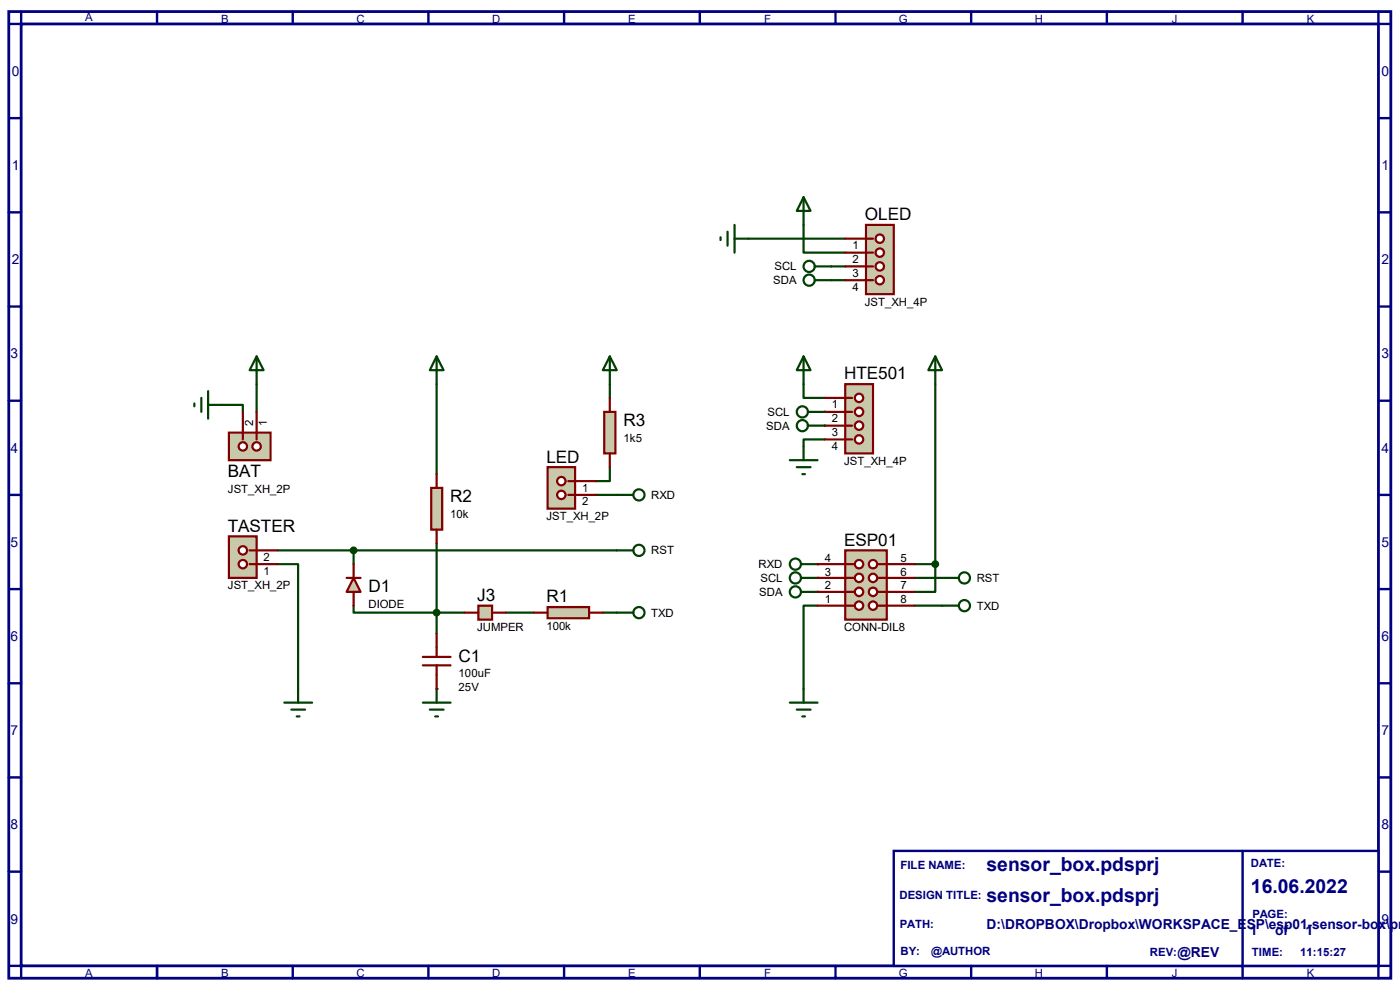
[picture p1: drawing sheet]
<svg xmlns="http://www.w3.org/2000/svg" width="297mm" height="210mm" viewBox="0 0 297 210" stroke-linecap="round" stroke-linejoin="round" font-family="sans-serif">
<path d="M1.9 2.5h293.2v205h-293.2zM4.5 5.1h287.9v199.8h-287.9z" fill="none" stroke="#000080" stroke-width=".59"/>
<path d="M4.5 2.5v2.6h-2.6M33.3 2.5v2.6" fill="none" stroke="#000080" stroke-width=".51"/>
<path d="M189.6 180.5h102.8v24.4h-102.8z" fill="#fff" stroke="#000080" stroke-width=".51"/>
<g fill="none" stroke="#000080" stroke-width=".51">
<path d="M62.1 2.5v2.6M90.9 2.5v2.6M119.7 2.5v2.6M148.5 2.5v2.6M177.2 2.5v2.6M206 2.5v2.6M234.8 2.5v2.6M263.6 2.5v2.6M292.4 2.5v2.6h2.7M1.9 25.1h2.6M292.4 25.1h2.7M1.9 45h2.6"/>
<path d="M292.4 45h2.7M1.9 65h2.6M292.4 65h2.7M1.9 85h2.6M292.4 85h2.7M1.9 105h2.6M292.4 105h2.7M1.9 125h2.6M292.4 125h2.7M1.9 144.9h2.6M292.4 144.9h2.7M1.9 164.9h2.6"/>
<path d="M292.4 164.9h2.7M1.9 184.9h2.6M263.6 180.5v27M292.4 184.9h2.7M1.9 204.9h2.6v2.6M33.3 204.9v2.6M62.1 204.9v2.6M90.9 204.9v2.6M119.7 204.9v2.6M148.5 204.9v2.6M177.2 204.9v2.6M206 204.9v2.6"/>
<path d="M234.8 204.9v2.6M295.1 204.9h-2.7v2.6"/>
</g>
<g fill="#004000">
<circle cx="173.4" cy="125.6" r=".23"/>
<circle cx="173.4" cy="122.6" r=".23"/>
<circle cx="173.4" cy="119.7" r=".23"/>
</g>
<g fill="none" stroke="#004000" stroke-width=".47">
<path d="M92.6 81.5v19.1M129.4 81.5v2.9M198.4 81.5v38.2M58.8 119.7h4.4v26.4M58.8 116.8h72.1M75 116.8v2.9M92.6 115.3v19.1M194 119.7h4.4M198.4 119.7v5.9h-4.4M75 128.5v1.5h17.6M127.9 130h3M173.4 128.5h-2.9v17.6"/>
<path d="M194 128.5h5.9M194 122.6h5.9"/>
</g>
<circle cx="92.6" cy="146.1" r=".23" fill="#004000"/>
<path d="M47.1 85.9h4.4v1.5M54.4 81.5v5.9M129.4 99.1v3h-3M170.5 81.5v2.9h4.4M174.9 93.2h-4.4v1.5M126.4 105h4.5" fill="none" stroke="#004000" stroke-width=".47"/>
<g fill="#004000">
<circle cx="174.9" cy="87.4" r=".23"/>
<circle cx="174.9" cy="90.3" r=".23"/>
</g>
<g fill="none" stroke="#004000" stroke-width=".47">
<path d="M158.7 50.6h20.6M170.5 47.7v5.9h8.8M176.4 56.5h2.9M176.4 59.4h2.9M169.9 119.7h3.5M92.6 130h5.9M107.3 130h5.9M169.9 122.6h3.5M169.9 125.6h3.5M199.9 122.6h3.5M199.9 128.5h3.5"/>
<circle cx="168.7" cy="119.7" r="1.19"/>
<circle cx="168.7" cy="122.6" r="1.19"/>
<circle cx="168.7" cy="125.6" r="1.19"/>
<circle cx="204.6" cy="128.5" r="1.19"/>
<circle cx="204.6" cy="122.6" r="1.19"/>
</g>
<path d="M179.3 116.8h8.8v14.6h-8.8z" fill="#c8c8aa" stroke="#800000" stroke-width=".47"/>
<path d="M179.3 128.5h2.1" fill="none" stroke="#800000" stroke-width=".47"/>
<circle cx="182.2" cy="128.5" r=".89" fill="#fff" stroke="#800000" stroke-width=".47"/>
<path d="M179.3 125.6h2.1" fill="none" stroke="#800000" stroke-width=".47"/>
<circle cx="182.2" cy="125.6" r=".89" fill="#fff" stroke="#800000" stroke-width=".47"/>
<path d="M179.3 122.6h2.1" fill="none" stroke="#800000" stroke-width=".47"/>
<circle cx="182.2" cy="122.6" r=".89" fill="#fff" stroke="#800000" stroke-width=".47"/>
<path d="M179.3 119.7h2.1" fill="none" stroke="#800000" stroke-width=".47"/>
<circle cx="182.2" cy="119.7" r=".89" fill="#fff" stroke="#800000" stroke-width=".47"/>
<path d="M186.1 128.5h2" fill="none" stroke="#800000" stroke-width=".47"/>
<circle cx="185.2" cy="128.5" r=".89" fill="#fff" stroke="#800000" stroke-width=".47"/>
<path d="M186.1 125.6h2" fill="none" stroke="#800000" stroke-width=".47"/>
<circle cx="185.2" cy="125.6" r=".89" fill="#fff" stroke="#800000" stroke-width=".47"/>
<path d="M186.1 122.6h2" fill="none" stroke="#800000" stroke-width=".47"/>
<circle cx="185.2" cy="122.6" r=".89" fill="#fff" stroke="#800000" stroke-width=".47"/>
<path d="M186.1 119.7h2" fill="none" stroke="#800000" stroke-width=".47"/>
<circle cx="185.2" cy="119.7" r=".89" fill="#fff" stroke="#800000" stroke-width=".47"/>
<path d="M173.4 119.7h5.9M188.1 119.7h5.9M173.4 128.5h5.9M173.4 125.6h5.9M173.4 122.6h5.9M188.1 128.5h5.9M188.1 125.6h5.9M188.1 122.6h5.9" fill="none" stroke="#800000" stroke-width=".47"/>
<path d="M198.4 75.6l1.5 2.9h-3zM198.4 75.6v5.9M167.6 149.1h5.8M169 150.5h3M170.2 152h.6M170.5 146.1v3" fill="none" stroke="#004000" stroke-width=".47"/>
<circle cx="198.4" cy="119.7" r=".59" fill="#004000" stroke="#004000" stroke-width=".47"/>
<path d="M116.2 128.8h8.8v2.3h-8.8z" fill="#c8c8aa" stroke="#800000" stroke-width=".47"/>
<path d="M113.2 130h3M125 130h2.9" fill="none" stroke="#800000" stroke-width=".47"/>
<path d="M91.5 103.5h2.3v8.9h-2.3z" fill="#c8c8aa" stroke="#800000" stroke-width=".47"/>
<path d="M92.6 100.6v2.9M92.6 112.4v2.9" fill="none" stroke="#800000" stroke-width=".47"/>
<path d="M128.2 87.4h2.4v8.8h-2.4z" fill="#c8c8aa" stroke="#800000" stroke-width=".47"/>
<path d="M129.4 84.4v3M129.4 96.2v2.9" fill="none" stroke="#800000" stroke-width=".47"/>
<path d="M75 122.6l1.5 3h-3z" fill="#c8c8aa" stroke="#800000" stroke-width=".47"/>
<path d="M75 119.7v2.9M73.5 122.6h3M75 125.6v2.9" fill="none" stroke="#800000" stroke-width=".47"/>
<circle cx="92.6" cy="130" r=".59" fill="#004000" stroke="#004000" stroke-width=".47"/>
<g fill="none" stroke="#004000" stroke-width=".47">
<path d="M92.6 75.6l1.5 2.9h-2.9zM92.6 75.6v5.9M129.4 75.6l1.5 2.9h-3zM129.4 75.6v5.9M130.9 116.8h3.5M130.9 105h3.5M130.9 130h3.5"/>
<circle cx="135.6" cy="105" r="1.19"/>
<circle cx="135.6" cy="116.8" r="1.19"/>
<circle cx="135.6" cy="130" r="1.19"/>
</g>
<path d="M48.6 113.8h5.8v8.8h-5.8z" fill="#c8c8aa" stroke="#800000" stroke-width=".47"/>
<g fill="#fff" stroke="#800000" stroke-width=".47">
<circle cx="51.5" cy="119.7" r=".89"/>
<circle cx="51.5" cy="116.8" r=".89"/>
</g>
<path d="M53 119.7h5.8M53 116.8h5.8M89.7 139.4h5.9M92.6 134.4v5M89.7 141.1h5.9M92.6 141.1v5" fill="none" stroke="#800000" stroke-width=".47"/>
<circle cx="75" cy="116.8" r=".59" fill="#004000" stroke="#004000" stroke-width=".47"/>
<path d="M60.3 149.1h5.9M61.8 150.5h2.9M62.9 152h.6M63.2 146.1v3M89.7 149.1h5.9M91.2 150.5h2.9M92.3 152h.6M92.6 146.1v3" fill="none" stroke="#004000" stroke-width=".47"/>
<path d="M48.6 91.8h8.8v5.8h-8.8z" fill="#c8c8aa" stroke="#800000" stroke-width=".47"/>
<g fill="#fff" stroke="#800000" stroke-width=".47">
<circle cx="54.4" cy="94.7" r=".89"/>
<circle cx="51.5" cy="94.7" r=".89"/>
</g>
<path d="M51.5 87.4v5.8M54.4 87.4v5.8" fill="none" stroke="#800000" stroke-width=".47"/>
<path d="M54.4 75.6l1.5 2.9h-2.9zM54.4 75.6v5.9M170.5 75.6l1.5 2.9h-3zM170.5 75.6v5.9M41.2 85.6v.6M42.7 84.4v3M44.2 85.9h2.9M44.2 83v5.8M167.6 97.6h5.8M169 99.1h3M170.5 94.7v2.9M170.2 100.6h.6" fill="none" stroke="#004000" stroke-width=".47"/>
<path d="M116.2 99.1h5.8v8.8h-5.8z" fill="#c8c8aa" stroke="#800000" stroke-width=".47"/>
<g fill="#fff" stroke="#800000" stroke-width=".47">
<circle cx="119.1" cy="102.1" r=".89"/>
<circle cx="119.1" cy="105" r=".89"/>
</g>
<path d="M120.6 102.1h5.8M120.6 105h5.8" fill="none" stroke="#800000" stroke-width=".47"/>
<path d="M179.3 81.5h5.9v14.7h-5.9z" fill="#c8c8aa" stroke="#800000" stroke-width=".47"/>
<g fill="#fff" stroke="#800000" stroke-width=".47">
<circle cx="182.2" cy="84.4" r=".89"/>
<circle cx="182.2" cy="87.4" r=".89"/>
<circle cx="182.2" cy="90.3" r=".89"/>
<circle cx="182.2" cy="93.2" r=".89"/>
</g>
<path d="M174.9 84.4h5.9M174.9 87.4h5.9M174.9 90.3h5.9M174.9 93.2h5.9" fill="none" stroke="#800000" stroke-width=".47"/>
<g fill="none" stroke="#004000" stroke-width=".47">
<path d="M171.4 87.4h3.5M171.4 90.3h3.5"/>
<circle cx="170.2" cy="87.4" r="1.19"/>
<circle cx="170.2" cy="90.3" r="1.19"/>
</g>
<path d="M101.5 128.5h2.9v2.9h-2.9z" fill="#c8c8aa" stroke="#800000" stroke-width=".47"/>
<path d="M98.5 130h3M104.4 130h2.9" fill="none" stroke="#800000" stroke-width=".47"/>
<g fill="none" stroke="#004000" stroke-width=".47">
<path d="M152.9 50.3v.6M154.3 49.1v3M155.8 50.6h2.9M155.8 47.7v5.9M170.5 41.8l1.5 2.9h-3zM170.5 41.8v5.9M172.8 56.5h3.6M172.8 59.4h3.6"/>
<circle cx="171.7" cy="56.5" r="1.19"/>
<circle cx="171.7" cy="59.4" r="1.19"/>
</g>
<path d="M183.7 47.7h5.9v14.7h-5.9z" fill="#c8c8aa" stroke="#800000" stroke-width=".47"/>
<g fill="#fff" stroke="#800000" stroke-width=".47">
<circle cx="186.6" cy="50.6" r=".89"/>
<circle cx="186.6" cy="53.6" r=".89"/>
<circle cx="186.6" cy="56.5" r=".89"/>
<circle cx="186.6" cy="59.4" r=".89"/>
</g>
<path d="M179.3 50.6h5.9M179.3 53.6h5.9M179.3 56.5h5.9M179.3 59.4h5.9" fill="none" stroke="#800000" stroke-width=".47"/>
<g font-size="4.1" fill="#000080">
<text x="209.3" y="184.7">sensor_box.pdsprj</text>
<text x="209.3" y="191.4">sensor_box.pdsprj</text>
<text x="265.4" y="189.4">16.06.2022</text>
</g>
<g font-size="3.6">
<text x="183.5" y="46.7">OLED</text>
<text x="179.1" y="80.5">HTE501</text>
<text x="132.2" y="90.4">R3</text>
<text x="48.3" y="101.2">BAT</text>
<text x="115.9" y="98.1">LED</text>
<text x="95.5" y="106.6">R2</text>
<text x="48.3" y="112.8">TASTER</text>
<text x="179.1" y="115.7">ESP01</text>
<text x="78.2" y="125.7">D1</text>
<text x="101.2" y="127.5">J3</text>
<text x="115.9" y="127.8">R1</text>
<text x="97.3" y="140.4">C1</text>
</g>
<g font-size="2.9" fill="#000080">
<text x="2.5" y="16.1">0</text>
<text x="293.1" y="16.1">0</text>
<text x="2.5" y="36.1">1</text>
<text x="293.1" y="36.1">1</text>
<text x="2.5" y="56">2</text>
<text x="293.1" y="56">2</text>
<text x="2.2" y="76">3</text>
<text x="293.1" y="76">3</text>
<text x="2.2" y="96">4</text>
<text x="293.1" y="96">4</text>
<text x="2.2" y="116">5</text>
<text x="293.1" y="116">5</text>
<text x="2.2" y="136">6</text>
<text x="293.1" y="136">6</text>
<text x="2.2" y="156">7</text>
<text x="293.1" y="156">7</text>
<text x="2.2" y="175.9">8</text>
<text x="293.1" y="175.9">8</text>
<text x="2.2" y="195.9">9</text>
<text x="209.3" y="197.1">D:\DROPBOX\Dropbox\WORKSPACE_ESP\esp01-sensor-box\pro</text>
<text x="293.1" y="195.9">9</text>
<text x="249.8" y="203">@REV</text>
<text x="265.2" y="198.3">1</text>
<text x="270.5" y="198.3">of</text>
<text x="276.9" y="198.3">1</text>
</g>
<g font-size="2.4" fill="#000080">
<text x="18.1" y="4.5">A</text>
<text x="46.9" y="4.8">B</text>
<text x="75.6" y="4.8">C</text>
<text x="104.4" y="4.8">D</text>
<text x="133.3" y="4.8">E</text>
<text x="162.1" y="4.8">F</text>
<text x="190.7" y="4.8">G</text>
<text x="219.5" y="4.8">H</text>
<text x="248.6" y="4.8">J</text>
<text x="277.2" y="4.8">K</text>
<text x="191.1" y="184.4">FILE NAME:</text>
<text x="265.4" y="183.9">DATE:</text>
<text x="190.8" y="190.8">DESIGN TITLE:</text>
<text x="190.9" y="196.9">PATH:</text>
<text x="265.7" y="194.7">PAGE:</text>
<text x="191.1" y="202.6">BY:</text>
<text x="197.5" y="202.6">@AUTHOR</text>
<text x="244" y="202.8">REV:</text>
<text x="265.6" y="202.8">TIME:</text>
<text x="275.8" y="202.8">11:15:27</text>
<text x="18.1" y="207.2">A</text>
<text x="46.9" y="207.2">B</text>
<text x="75.6" y="207.2">C</text>
<text x="104.4" y="207.2">D</text>
<text x="133.3" y="207.2">E</text>
<text x="162.1" y="207.2">F</text>
<text x="190.7" y="207.2">G</text>
<text x="219.5" y="207.2">H</text>
<text x="248.6" y="207.2">J</text>
<text x="277.2" y="207.2">K</text>
</g>
<g font-size="2.4">
<text x="180.9" y="52.8">1</text>
<text x="164.3" y="57.4">SCL</text>
<text x="180.9" y="55.8">2</text>
<text x="180.9" y="58.7">3</text>
<text x="164" y="60.3">SDA</text>
<text x="180.9" y="61.6">4</text>
<text x="183.5" y="64.8">JST_XH_4P</text>
<text x="162.8" y="88.2">SCL</text>
<text x="176.5" y="86.6">1</text>
<text x="176.5" y="89.6">2</text>
<text x="53.7" y="90.3" transform="rotate(-90 53.7 90.3)">2</text>
<text x="56.6" y="90.3" transform="rotate(-90 56.6 90.3)">1</text>
<text x="132.2" y="93.7">1k5</text>
<text x="162.6" y="91.1">SDA</text>
<text x="176.5" y="92.5">3</text>
<text x="176.5" y="95.4">4</text>
<text x="179.1" y="98.6">JST_XH_4P</text>
<text x="48.3" y="104.5">JST_XH_2P</text>
<text x="123.5" y="104.3">1</text>
<text x="123.5" y="107.2">2</text>
<text x="138.2" y="105.8">RXD</text>
<text x="95.5" y="109.9">10k</text>
<text x="115.9" y="110.4">JST_XH_2P</text>
<text x="55.9" y="119">2</text>
<text x="138.2" y="117.6">RST</text>
<text x="175" y="119.2">4</text>
<text x="191.1" y="119.2">5</text>
<text x="48.3" y="125.1">JST_XH_2P</text>
<text x="55.9" y="121.9">1</text>
<text x="161" y="120.5">RXD</text>
<text x="161.3" y="123.4">SCL</text>
<text x="175" y="125.1">2</text>
<text x="175" y="122.1">3</text>
<text x="191.1" y="125.1">7</text>
<text x="191.1" y="122.1">6</text>
<text x="207.2" y="123.4">RST</text>
<text x="78.2" y="129">DIODE</text>
<text x="138.2" y="130.8">TXD</text>
<text x="161.1" y="126.4">SDA</text>
<text x="175" y="128">1</text>
<text x="191.1" y="128">8</text>
<text x="207.2" y="129.3">TXD</text>
<text x="101.2" y="133.9">JUMPER</text>
<text x="115.9" y="133.6">100k</text>
<text x="179.1" y="133.9">CONN-DIL8</text>
<text x="97.3" y="143.7">100uF</text>
<text x="97.3" y="146.6">25V</text>
</g>
</svg>
